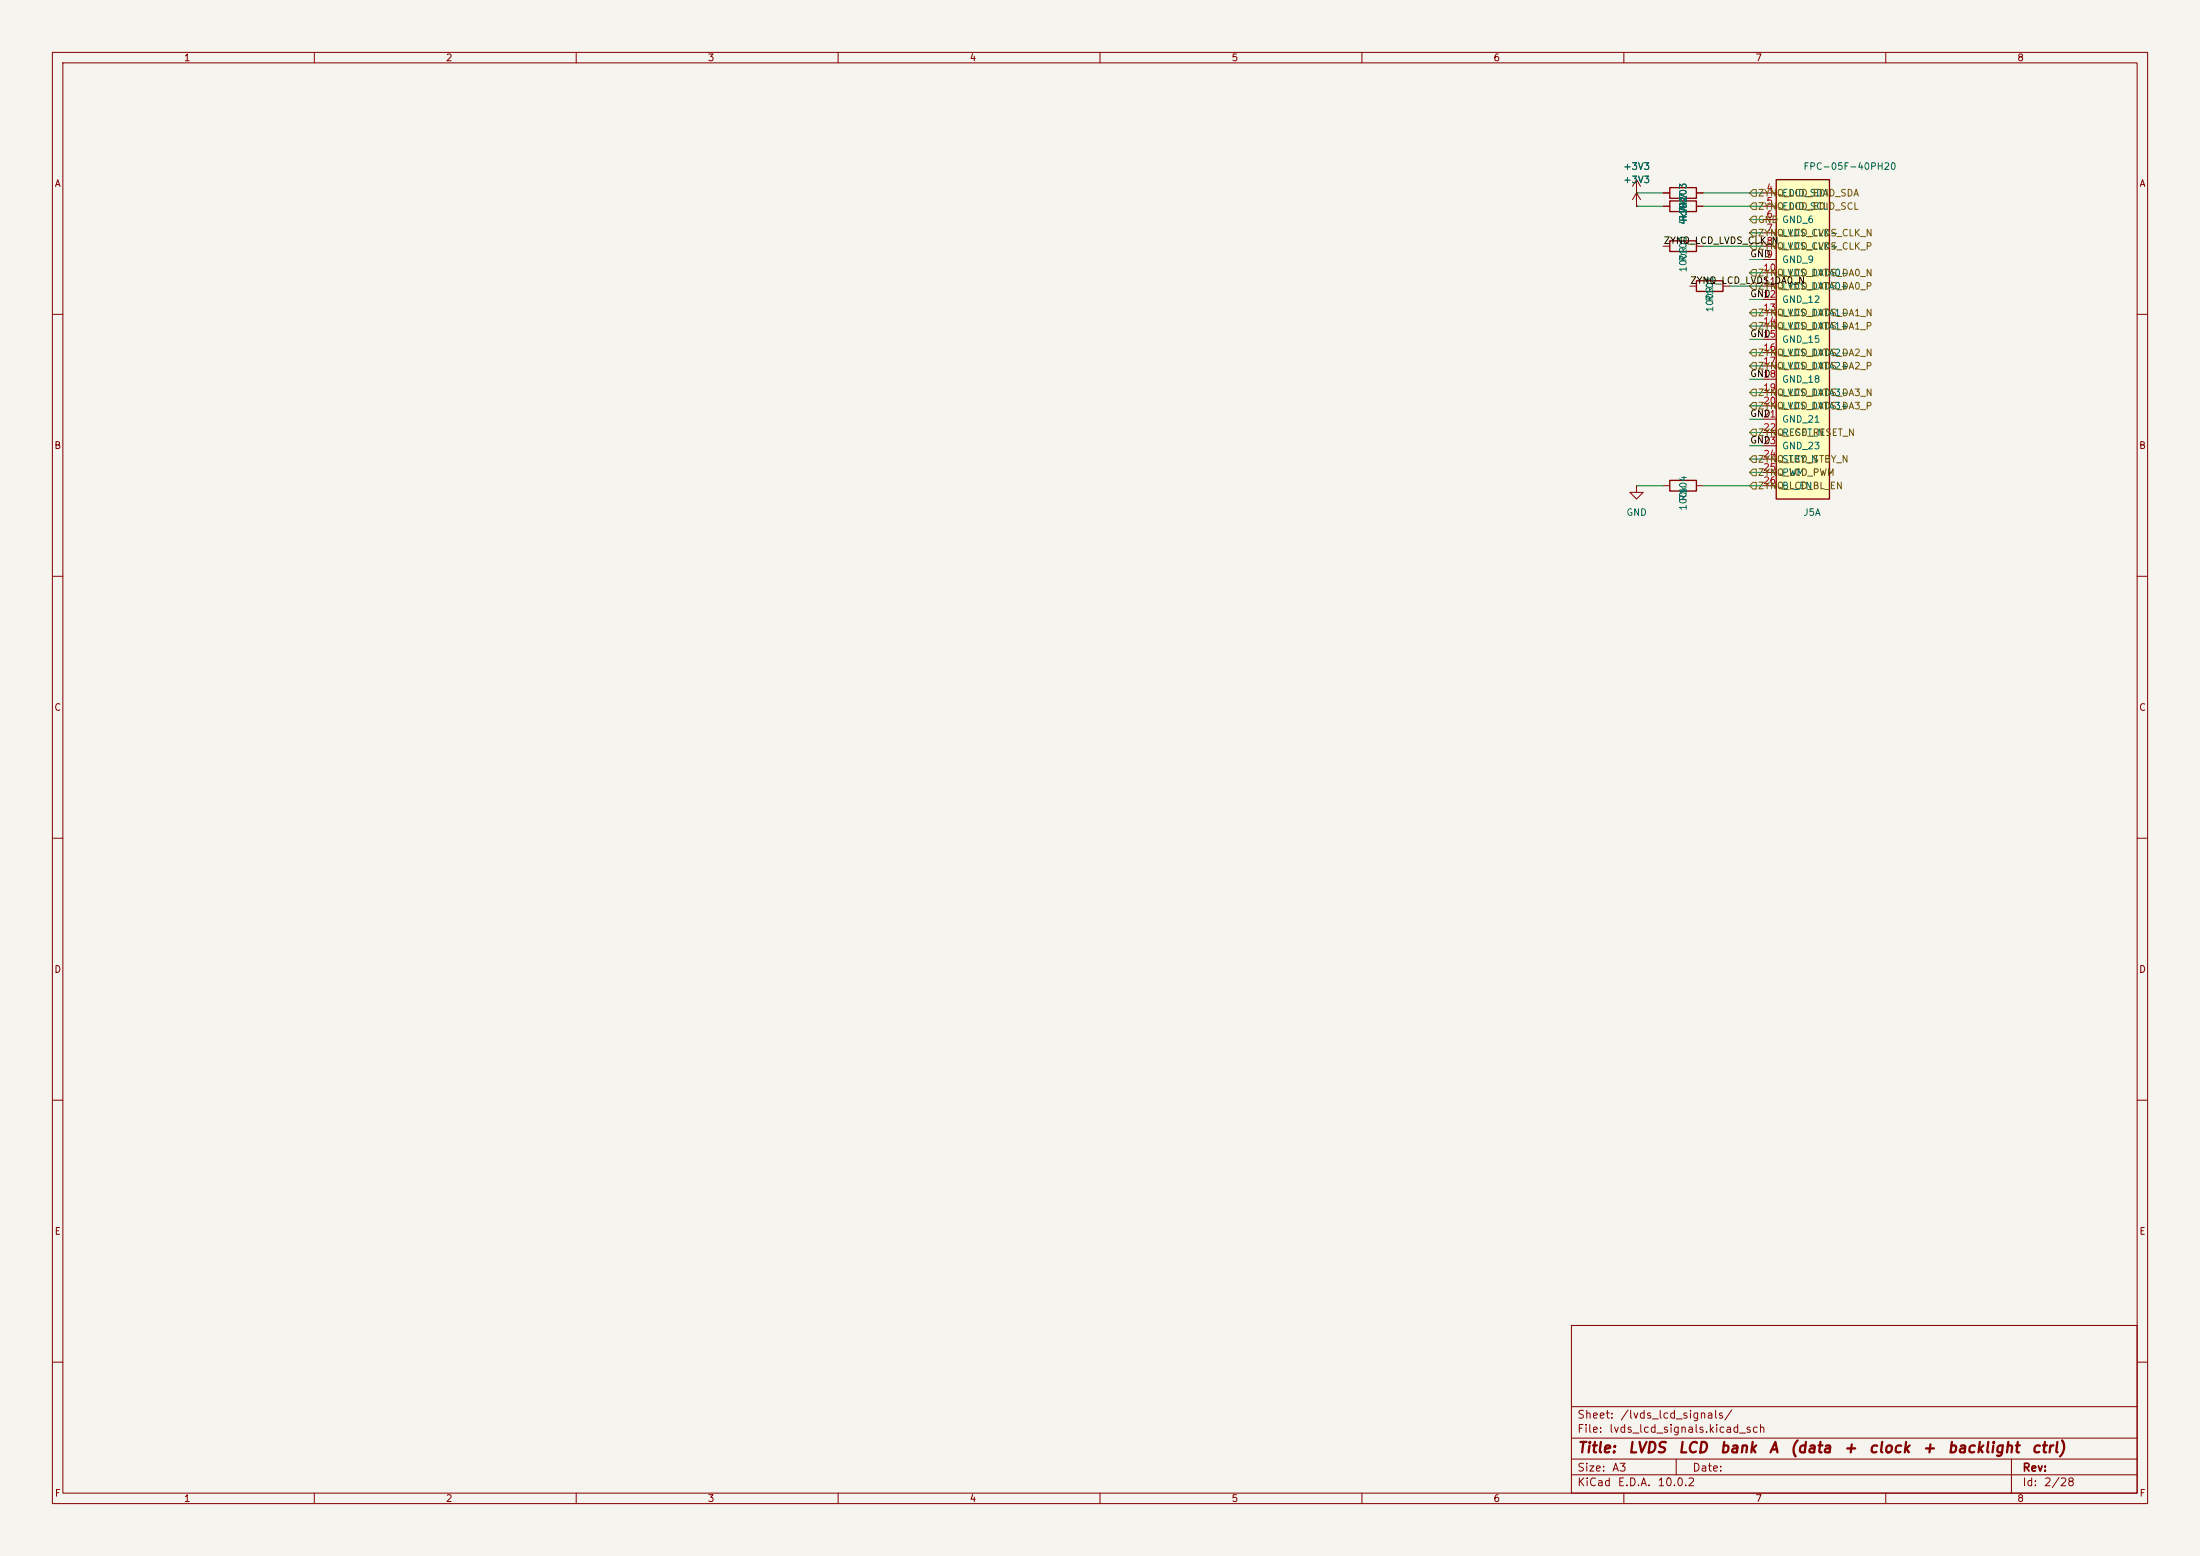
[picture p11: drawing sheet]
<svg xmlns="http://www.w3.org/2000/svg" width="420mm" height="297mm" viewBox="0 0 420 297" stroke-linecap="round" stroke-linejoin="round" font-family="sans-serif">
<path d="M0 0h420v297h-420z" fill="#f5f4ef" stroke="#f5f4ef" stroke-width=".19"/>
<g fill="none" stroke="#840000" stroke-width=".19">
<path d="M10 10h400v277h-400zM12 12h396v273h-396zM60 10v2M110 10v2M160 10v2M210 10v2M260 10v2M310 10v2M360 10v2M312.4 39.4h.1M312.4 36.8l-.7 1.3M312.4 36.8l.8 1.3"/>
<path d="M312.4 36.8v2.6M322.6 54.6h1.2M328.9 54.6h1.3M10 60h2M408 60h2M10 110h2M408 110h2M10 160h2M408 160h2M10 210h2M408 210h2M300 253h108v32h-108z"/>
<path d="M10 260h2M300 278.5h108M300 274.5h108M300 268.5h108M320 278.5v3M384 278.5v6.5M408 260h2M60 285v2M110 285v2M160 285v2M210 285v2M260 285v2"/>
<path d="M300 281.5h108M310 285v2M360 285v2"/>
</g>
<path d="M323.8 53.6h5.1v2h-5.1z" fill="none" stroke="#840000" stroke-width=".25"/>
<path d="M339.1 34.3h10.1v61h-10.1z" fill="#ffffc2"/>
<path d="M318.8 38.4h5v2h-5zM318.8 35.8h5v2h-5zM339.1 34.3h10.1v61h-10.1zM318.8 46h5v2h-5zM318.8 91.7h5v2h-5z" fill="none" stroke="#840000" stroke-width=".25"/>
<g fill="none" stroke="#840000" stroke-width=".19">
<path d="M312.4 36.8h.1M312.4 39.4h.1M312.4 34.3l-.7 1.3M312.4 34.3l.8 1.3M312.4 34.3v2.5M317.5 36.8h1.3M317.5 39.4h1.3M323.8 36.8h1.3M323.8 39.4h1.3M336.5 36.8h2.6M336.5 39.4h2.6M317.5 47h1.3"/>
<path d="M323.8 47h1.3M336.5 41.9h2.6M336.5 44.5h2.6M336.5 47h2.6M336.5 49.5h2.6M336.5 52.1h2.6M336.5 54.6h2.6M336.5 57.2h2.6M336.5 59.7h2.6M336.5 62.2h2.6M336.5 64.8h2.6M336.5 67.3h2.6"/>
<path d="M336.5 69.9h2.6M336.5 72.4h2.6M336.5 74.9h2.6M336.5 77.5h2.6M312.4 92.7v1.3h1.3l-1.3 1.3-1.3-1.3h1.3M312.4 92.7h.1M317.5 92.7h1.3M323.8 92.7h1.3M336.5 80h2.6M336.5 82.6h2.6M336.5 85.1h2.6M336.5 87.6h2.6"/>
<path d="M336.5 90.2h2.6M336.5 92.7h2.6"/>
</g>
<g fill="none" stroke="#725600" stroke-width=".19">
<path d="M334.6 36.2h.7v1.3h-.7l-.6-.7zM334.6 38.7h.7v1.3h-.7l-.6-.6zM334.6 43.8h.7v1.3h-.7l-.6-.6zM334.6 46.4h.7v1.2h-.7l-.6-.6zM334.6 51.4h.7v1.3h-.7l-.6-.6zM334.6 54h.7v1.2h-.7l-.6-.6zM334.6 59.1h.7v1.2h-.7l-.6-.6zM334.6 41.3h.7v1.2h-.7l-.6-.6zM334.6 74.3h.7v1.3h-.7l-.6-.7zM334.6 66.7h.7v1.2h-.7l-.6-.6zM334.6 69.2h.7v1.3h-.7l-.6-.6zM334.6 76.8h.7v1.3h-.7l-.6-.6z"/>
<path d="M334.6 61.6h.7v1.3h-.7l-.6-.7zM334.6 89.5h.7v1.3h-.7l-.6-.6zM334.6 81.9h.7v1.3h-.7l-.6-.6zM334.6 87h.7v1.3h-.7l-.6-.7zM334.6 92.1h.7v1.2h-.7l-.6-.6z"/>
</g>
<g fill="none" stroke="#009600" stroke-width=".19">
<path d="M312.4 39.4h5.1M312.4 36.8h5.1M325.1 39.4h11.4M325.1 36.8h11.4M325.1 47h11.4M330.2 54.6h6.3M334 59.7h2.5M334 44.5h2.5M334 41.9h2.5M334 57.2h2.5M334 52.1h2.5M334 49.5h2.5"/>
<path d="M334 67.3h2.5M334 64.8h2.5M334 62.2h2.5M334 77.5h2.5M334 74.9h2.5M334 72.4h2.5M334 69.9h2.5M312.4 92.7h5.1M325.1 92.7h11.4M334 82.6h2.5M334 80h2.5M334 87.6h2.5"/>
<path d="M334 90.2h2.5M334 85.1h2.5"/>
</g>
<g font-size="2" fill="#840000">
<text x="301" y="277.8">Title:</text>
<text x="310.7" y="277.8">LVDS</text>
<text x="320.2" y="277.8">LCD</text>
<text x="328.2" y="277.8">bank</text>
<text x="337.5" y="277.8">A</text>
<text x="341.6" y="277.8">(data</text>
<text x="351.8" y="277.8">+</text>
<text x="356.6" y="277.8">clock</text>
<text x="366.8" y="277.8">+</text>
<text x="371.6" y="277.8">backlight</text>
<text x="387.7" y="277.8">ctrl)</text>
</g>
<g font-size="1.5" fill="#840000">
<text x="301" y="273.8">File:</text>
<text x="301" y="271.1">Sheet:</text>
<text x="307.1" y="273.8">lvds_lcd_signals.kicad_sch</text>
<text x="309.2" y="271.1">/lvds_lcd_signals/</text>
<text x="301" y="281.2">Size:</text>
<text x="307.6" y="281.2">A3</text>
<text x="323" y="281.2">Date:</text>
<text x="386" y="281.2">Rev:</text>
<text x="301" y="284">KiCad</text>
<text x="308.7" y="284">E.D.A.</text>
<text x="316.3" y="284">10.0.2</text>
<text x="386" y="284">Id:</text>
<text x="390.1" y="284">2/28</text>
</g>
<g font-size="1.3" fill="#840000">
<text x="35" y="12">1</text>
<text x="85" y="12">2</text>
<text x="135" y="12">3</text>
<text x="185" y="12">4</text>
<text x="235" y="12">5</text>
<text x="285" y="12">6</text>
<text x="335" y="12">7</text>
<text x="385" y="12">8</text>
<text x="10.3" y="36">A</text>
<text x="408.3" y="36">A</text>
<text x="10.3" y="86">B</text>
<text x="408.2" y="86">B</text>
<text x="10.3" y="136">C</text>
<text x="408.2" y="136">C</text>
<text x="10.3" y="186">D</text>
<text x="408.2" y="186">D</text>
<text x="10.3" y="236">E</text>
<text x="408.3" y="236">E</text>
<text x="10.3" y="286">F</text>
<text x="35" y="287">1</text>
<text x="85" y="287">2</text>
<text x="135" y="287">3</text>
<text x="185" y="287">4</text>
<text x="235" y="287">5</text>
<text x="285" y="287">6</text>
<text x="335" y="287">7</text>
<text x="385" y="287">8</text>
<text x="408.3" y="286">F</text>
</g>
<g font-size="1.3" fill="#006464">
<text x="309.8" y="35.3">+3V3</text>
<text x="309.8" y="32.7">+3V3</text>
<text x="344.2" y="32.7">FPC-05F-40PH20</text>
<text x="322.3" y="40.5" transform="rotate(-90 322.3 40.5)">4k7</text>
<text x="322.3" y="39.9" transform="rotate(-90 322.3 39.9)">R103</text>
<text x="340.1" y="37.8">EDID_SDA</text>
<text x="340.1" y="40.3">EDID_SCL</text>
<text x="322.3" y="43" transform="rotate(-90 322.3 43)">4k7R103</text>
<text x="322.3" y="42.4" transform="rotate(-90 322.3 42.4)">R102</text>
<text x="340.1" y="45.4">LVDS_CLK-</text>
<text x="340.1" y="48">LVDS_CLK+</text>
<text x="322.3" y="52.1" transform="rotate(-90 322.3 52.1)">100R</text>
<text x="322.3" y="50.1" transform="rotate(-90 322.3 50.1)">R100</text>
<text x="340.1" y="50.5">GND_9</text>
<text x="340.1" y="53">LVDS_DATA0-</text>
<text x="327.4" y="59.7" transform="rotate(-90 327.4 59.7)">100R</text>
<text x="327.4" y="57.7" transform="rotate(-90 327.4 57.7)">R101</text>
<text x="340.1" y="55.6">LVDS_DATA0+</text>
<text x="340.1" y="58.1">GND_12</text>
<text x="340.1" y="60.7">LVDS_DATA1-</text>
<text x="340.1" y="63.2">LVDS_DATA1+</text>
<text x="340.1" y="65.7">GND_15</text>
<text x="340.1" y="68.3">LVDS_DATA2-</text>
<text x="340.1" y="70.8">LVDS_DATA2+</text>
<text x="340.1" y="73.4">GND_18</text>
<text x="340.1" y="75.9">LVDS_DATA3-</text>
<text x="340.1" y="78.4">LVDS_DATA3+</text>
<text x="340.1" y="81">GND_21</text>
<text x="340.1" y="83.5">RESET_N</text>
<text x="340.1" y="86.1">GND_23</text>
<text x="340.1" y="88.6">STBY_N</text>
<text x="322.3" y="95.8" transform="rotate(-90 322.3 95.8)">R104</text>
<text x="340.1" y="91.1">PWM</text>
<text x="340.1" y="93.7">BL_EN</text>
<text x="310.4" y="98.8">GND</text>
<text x="322.3" y="97.6" transform="rotate(-90 322.3 97.6)">100k</text>
<text x="344.2" y="98.8">J5A</text>
</g>
<g font-size="1.3" fill="#725600">
<text x="335.5" y="37.8">ZYNQ_LCD_EDID_SDA</text>
<text x="335.5" y="40.3">ZYNQ_LCD_EDID_SCL</text>
<text x="335.5" y="45.4">ZYNQ_LCD_LVDS_CLK_N</text>
<text x="335.5" y="48">ZYNQ_LCD_LVDS_CLK_P</text>
<text x="335.5" y="42.9">GND GND_6</text>
<text x="335.5" y="53">ZYNQ_LCD_LVDS_DA0_N</text>
<text x="335.5" y="55.6">ZYNQ_LCD_LVDS_DA0_P</text>
<text x="335.5" y="60.7">ZYNQ_LCD_LVDS_DA1_N</text>
<text x="335.5" y="63.2">ZYNQ_LCD_LVDS_DA1_P</text>
<text x="335.5" y="68.3">ZYNQ_LCD_LVDS_DA2_N</text>
<text x="335.5" y="70.8">ZYNQ_LCD_LVDS_DA2_P</text>
<text x="335.5" y="75.9">ZYNQ_LCD_LVDS_DA3_N</text>
<text x="335.5" y="83.5">ZYNQ_LCD_RESET_N</text>
<text x="335.5" y="78.4">ZYNQ_LCD_LVDS_DA3_P</text>
<text x="335.5" y="88.6">ZYNQ_LCD_STBY_N</text>
<text x="335.5" y="91.1">ZYNQ_LCD_PWM</text>
<text x="335.5" y="93.7">ZYNQ_LCD_BL_EN</text>
</g>
<g font-size="1.3" fill="#a90000">
<text x="337.1" y="36.8">4</text>
<text x="337.1" y="39.3">5</text>
<text x="337.1" y="41.9">6</text>
<text x="337.1" y="44.4">7</text>
<text x="337.1" y="47">8</text>
<text x="336.5" y="52">10</text>
<text x="337.1" y="49.5">9</text>
<text x="336.5" y="54.6">11</text>
<text x="336.5" y="57.1">12</text>
<text x="336.5" y="59.7">13</text>
<text x="336.5" y="62.2">14</text>
<text x="336.5" y="64.7">15</text>
<text x="336.5" y="67.3">16</text>
<text x="336.5" y="69.8">17</text>
<text x="336.5" y="72.4">18</text>
<text x="336.5" y="74.9">19</text>
<text x="336.5" y="77.4">20</text>
<text x="336.5" y="80">21</text>
<text x="336.5" y="82.5">22</text>
<text x="336.5" y="85.1">23</text>
<text x="336.5" y="87.6">24</text>
<text x="336.5" y="90.1">25</text>
<text x="336.5" y="92.7">26</text>
</g>
<g font-size="1.3" fill="#0f0f0f">
<text x="317.5" y="46.9">ZYNQ_LCD_LVDS_CLK_N</text>
<text x="334" y="49.4">GND</text>
<text x="322.6" y="54.5">ZYNQ_LCD_LVDS_DA0_N</text>
<text x="334" y="57">GND</text>
<text x="334" y="64.6">GND</text>
<text x="334" y="72.3">GND</text>
<text x="334" y="79.9">GND</text>
<text x="334" y="85">GND</text>
</g>
</svg>
